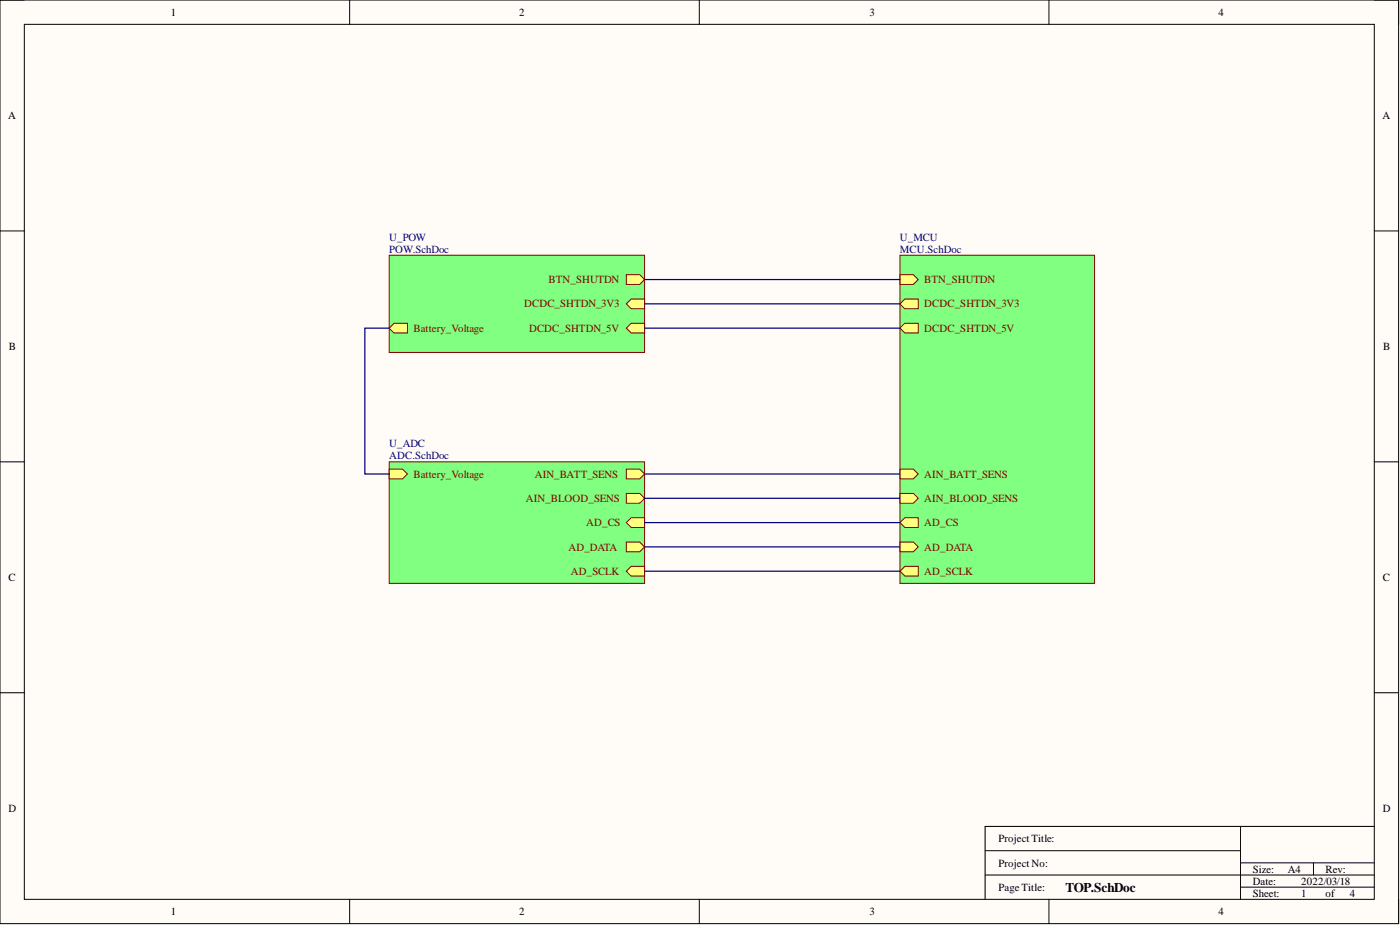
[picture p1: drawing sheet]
<svg xmlns="http://www.w3.org/2000/svg" width="292mm" height="193mm" viewBox="0 0 292 193" stroke-linecap="round" stroke-linejoin="round" font-family="sans-serif">
<path d="M0 0h291.8v192.7h-291.8z" fill-rule="evenodd" fill="#fffcf8"/>
<path d="M0 0h291.8v192.7h-291.8z" fill="none" stroke="#000" stroke-width=".21"/>
<path d="M5.1 5.1h281.6v182.5h-281.6z" fill-rule="evenodd" fill="#fffcf8"/>
<g fill="none" stroke="#000" stroke-width=".21">
<path d="M0 0h5.1M5.1 5.1h281.6v182.5h-281.6zM73 0v5.1M145.9 0v5.1M218.9 0v5.1M286.7 0h5.1v5.1M0 48.2h5.1M286.7 48.2h5.1M0 96.3h5.1M286.7 96.3h5.1M0 144.5h5.1M286.7 144.5h5.1"/>
<path d="M205.5 177.5h53.3M258.8 172.4v15.2M286.7 172.4h-81.2v15.2M73 187.6v5.1M145.9 187.6v5.1M205.5 182.5h81.2M218.9 187.6v5.1M258.8 185.1h27.9M258.8 180h27.9M274 180v2.5M291.8 187.6v5.1"/>
</g>
<path d="M81.2 96.3h53.3v25.4h-53.3z" fill-rule="evenodd" fill="#80ff80"/>
<path d="M81.2 96.3h53.3v25.4h-53.3z" fill="none" stroke="#800000" stroke-width=".21"/>
<path d="M130.7 102.9h2.8l1 1.1-1 1h-2.8z" fill-rule="evenodd" fill="#ffff80"/>
<path d="M130.7 102.9h2.8l1 1.1-1 1h-2.8z" fill="none" stroke="#800000" stroke-width=".21"/>
<path d="M130.7 109l1-1h2.8v2h-2.8z" fill-rule="evenodd" fill="#ffff80"/>
<path d="M130.7 109l1-1h2.8v2h-2.8z" fill="none" stroke="#800000" stroke-width=".21"/>
<path d="M130.7 113.1h2.8l1 1-1 1h-2.8z" fill-rule="evenodd" fill="#ffff80"/>
<path d="M130.7 113.1h2.8l1 1-1 1h-2.8z" fill="none" stroke="#800000" stroke-width=".21"/>
<path d="M130.7 119.2l1-1h2.8v2h-2.8z" fill-rule="evenodd" fill="#ffff80"/>
<path d="M130.7 119.2l1-1h2.8v2h-2.8z" fill="none" stroke="#800000" stroke-width=".21"/>
<path d="M81.2 97.9h2.8l1 1-1 1h-2.8z" fill-rule="evenodd" fill="#ffff80"/>
<path d="M81.2 97.9h2.8l1 1-1 1h-2.8z" fill="none" stroke="#800000" stroke-width=".21"/>
<path d="M130.7 97.9h2.8l1 1-1 1h-2.8z" fill-rule="evenodd" fill="#ffff80"/>
<path d="M130.7 97.9h2.8l1 1-1 1h-2.8z" fill="none" stroke="#800000" stroke-width=".21"/>
<path d="M187.8 53.2h40.6v68.5h-40.6z" fill-rule="evenodd" fill="#80ff80"/>
<path d="M187.8 53.2h40.6v68.5h-40.6z" fill="none" stroke="#800000" stroke-width=".21"/>
<path d="M187.8 57.3h2.8l1 1-1 1h-2.8z" fill-rule="evenodd" fill="#ffff80"/>
<path d="M187.8 57.3h2.8l1 1-1 1h-2.8z" fill="none" stroke="#800000" stroke-width=".21"/>
<path d="M187.8 102.9h2.8l1 1.1-1 1h-2.8z" fill-rule="evenodd" fill="#ffff80"/>
<path d="M187.8 102.9h2.8l1 1.1-1 1h-2.8z" fill="none" stroke="#800000" stroke-width=".21"/>
<path d="M187.8 109l1-1h2.8v2h-2.8z" fill-rule="evenodd" fill="#ffff80"/>
<path d="M187.8 109l1-1h2.8v2h-2.8z" fill="none" stroke="#800000" stroke-width=".21"/>
<path d="M187.8 113.1h2.8l1 1-1 1h-2.8z" fill-rule="evenodd" fill="#ffff80"/>
<path d="M187.8 113.1h2.8l1 1-1 1h-2.8z" fill="none" stroke="#800000" stroke-width=".21"/>
<path d="M187.8 119.2l1-1h2.8v2h-2.8z" fill-rule="evenodd" fill="#ffff80"/>
<path d="M187.8 119.2l1-1h2.8v2h-2.8z" fill="none" stroke="#800000" stroke-width=".21"/>
<path d="M187.8 63.4l1-1h2.8v2h-2.8z" fill-rule="evenodd" fill="#ffff80"/>
<path d="M187.8 63.4l1-1h2.8v2h-2.8z" fill="none" stroke="#800000" stroke-width=".21"/>
<path d="M187.8 68.5l1-1.1h2.8v2.1h-2.8z" fill-rule="evenodd" fill="#ffff80"/>
<path d="M187.8 68.5l1-1.1h2.8v2.1h-2.8z" fill="none" stroke="#800000" stroke-width=".21"/>
<path d="M187.8 97.9h2.8l1 1-1 1h-2.8z" fill-rule="evenodd" fill="#ffff80"/>
<path d="M187.8 97.9h2.8l1 1-1 1h-2.8z" fill="none" stroke="#800000" stroke-width=".21"/>
<path d="M81.2 53.2h53.3v20.3h-53.3z" fill-rule="evenodd" fill="#80ff80"/>
<path d="M81.2 53.2h53.3v20.3h-53.3z" fill="none" stroke="#800000" stroke-width=".21"/>
<path d="M130.7 63.4l1-1h2.8v2h-2.8z" fill-rule="evenodd" fill="#ffff80"/>
<path d="M130.7 63.4l1-1h2.8v2h-2.8z" fill="none" stroke="#800000" stroke-width=".21"/>
<path d="M130.7 68.5l1-1.1h2.8v2.1h-2.8z" fill-rule="evenodd" fill="#ffff80"/>
<path d="M130.7 68.5l1-1.1h2.8v2.1h-2.8z" fill="none" stroke="#800000" stroke-width=".21"/>
<path d="M130.7 57.3h2.8l1 1-1 1h-2.8z" fill-rule="evenodd" fill="#ffff80"/>
<path d="M130.7 57.3h2.8l1 1-1 1h-2.8z" fill="none" stroke="#800000" stroke-width=".21"/>
<path d="M81.2 68.5l1-1.1h2.8v2.1h-2.8z" fill-rule="evenodd" fill="#ffff80"/>
<path d="M81.2 68.5l1-1.1h2.8v2.1h-2.8z" fill="none" stroke="#800000" stroke-width=".21"/>
<path d="M134.5 58.3h53.3M81.2 68.5h-5.1v30.4h5.1M134.5 63.4h53.3M134.5 68.5h53.3M134.5 98.9h53.3M134.5 104h53.3M134.5 109h53.3M134.5 114.1h53.3M134.5 119.2h53.3" fill="none" stroke="#000080" stroke-width=".26"/>
<text font-size="2.8" x="222.3" y="186">TOP.SchDoc</text>
<g font-size="2.3">
<text x="35.6" y="3.3">1</text>
<text x="108.4" y="3.3">2</text>
<text x="181.4" y="3.3">3</text>
<text x="254.3" y="3.3">4</text>
<text x="1.7" y="24.9">A</text>
<text x="288.4" y="24.9">A</text>
<text x="1.9" y="73">B</text>
<text x="288.6" y="73">B</text>
<text x="1.8" y="121.2">C</text>
<text x="288.5" y="121.2">C</text>
<text x="1.8" y="169.4">D</text>
<text x="288.5" y="169.4">D</text>
<text x="208.3" y="175.7">Project Title:</text>
<text x="208.3" y="180.8">Project No:</text>
<text x="208.3" y="185.8">Page Title:</text>
<text x="261.4" y="182">Size:</text>
<text x="261.4" y="184.6">Date:</text>
<text x="268.7" y="182">A4</text>
<text x="271.5" y="184.6">2022/03/18</text>
<text x="276.6" y="182">Rev:</text>
<text x="35.6" y="190.9">1</text>
<text x="108.4" y="190.9">2</text>
<text x="181.4" y="190.9">3</text>
<text x="254.3" y="190.9">4</text>
<text x="261.4" y="187.1">Sheet:</text>
<text x="271.5" y="187.1">1</text>
<text x="276.6" y="187.1">of</text>
<text x="281.7" y="187.1">4</text>
</g>
<g font-size="2.3" fill="#000080">
<text x="81.2" y="50.2">U_POW</text>
<text x="81.2" y="52.7">POW.SchDoc</text>
<text x="187.8" y="50.2">U_MCU</text>
<text x="187.8" y="52.7">MCU.SchDoc</text>
<text x="81.2" y="93.3">U_ADC</text>
<text x="81.2" y="95.8">ADC.SchDoc</text>
</g>
<g font-size="2.3" fill="#800000">
<text x="114.4" y="59.1">BTN_SHUTDN</text>
<text x="192.8" y="59.1">BTN_SHUTDN</text>
<text x="109.4" y="64.1">DCDC_SHTDN_3V3</text>
<text x="192.8" y="64.1">DCDC_SHTDN_3V3</text>
<text x="86.3" y="69.2">Battery_Voltage</text>
<text x="110.4" y="69.2">DCDC_SHTDN_5V</text>
<text x="192.8" y="69.2">DCDC_SHTDN_5V</text>
<text x="86.3" y="99.6">Battery_Voltage</text>
<text x="111.6" y="99.6">AIN_BATT_SENS</text>
<text x="192.8" y="99.6">AIN_BATT_SENS</text>
<text x="109.7" y="104.7">AIN_BLOOD_SENS</text>
<text x="192.8" y="104.7">AIN_BLOOD_SENS</text>
<text x="122.3" y="109.8">AD_CS</text>
<text x="192.8" y="109.8">AD_CS</text>
<text x="118.6" y="114.9">AD_DATA</text>
<text x="119.1" y="119.9">AD_SCLK</text>
<text x="192.8" y="114.9">AD_DATA</text>
<text x="192.8" y="119.9">AD_SCLK</text>
</g>
</svg>
